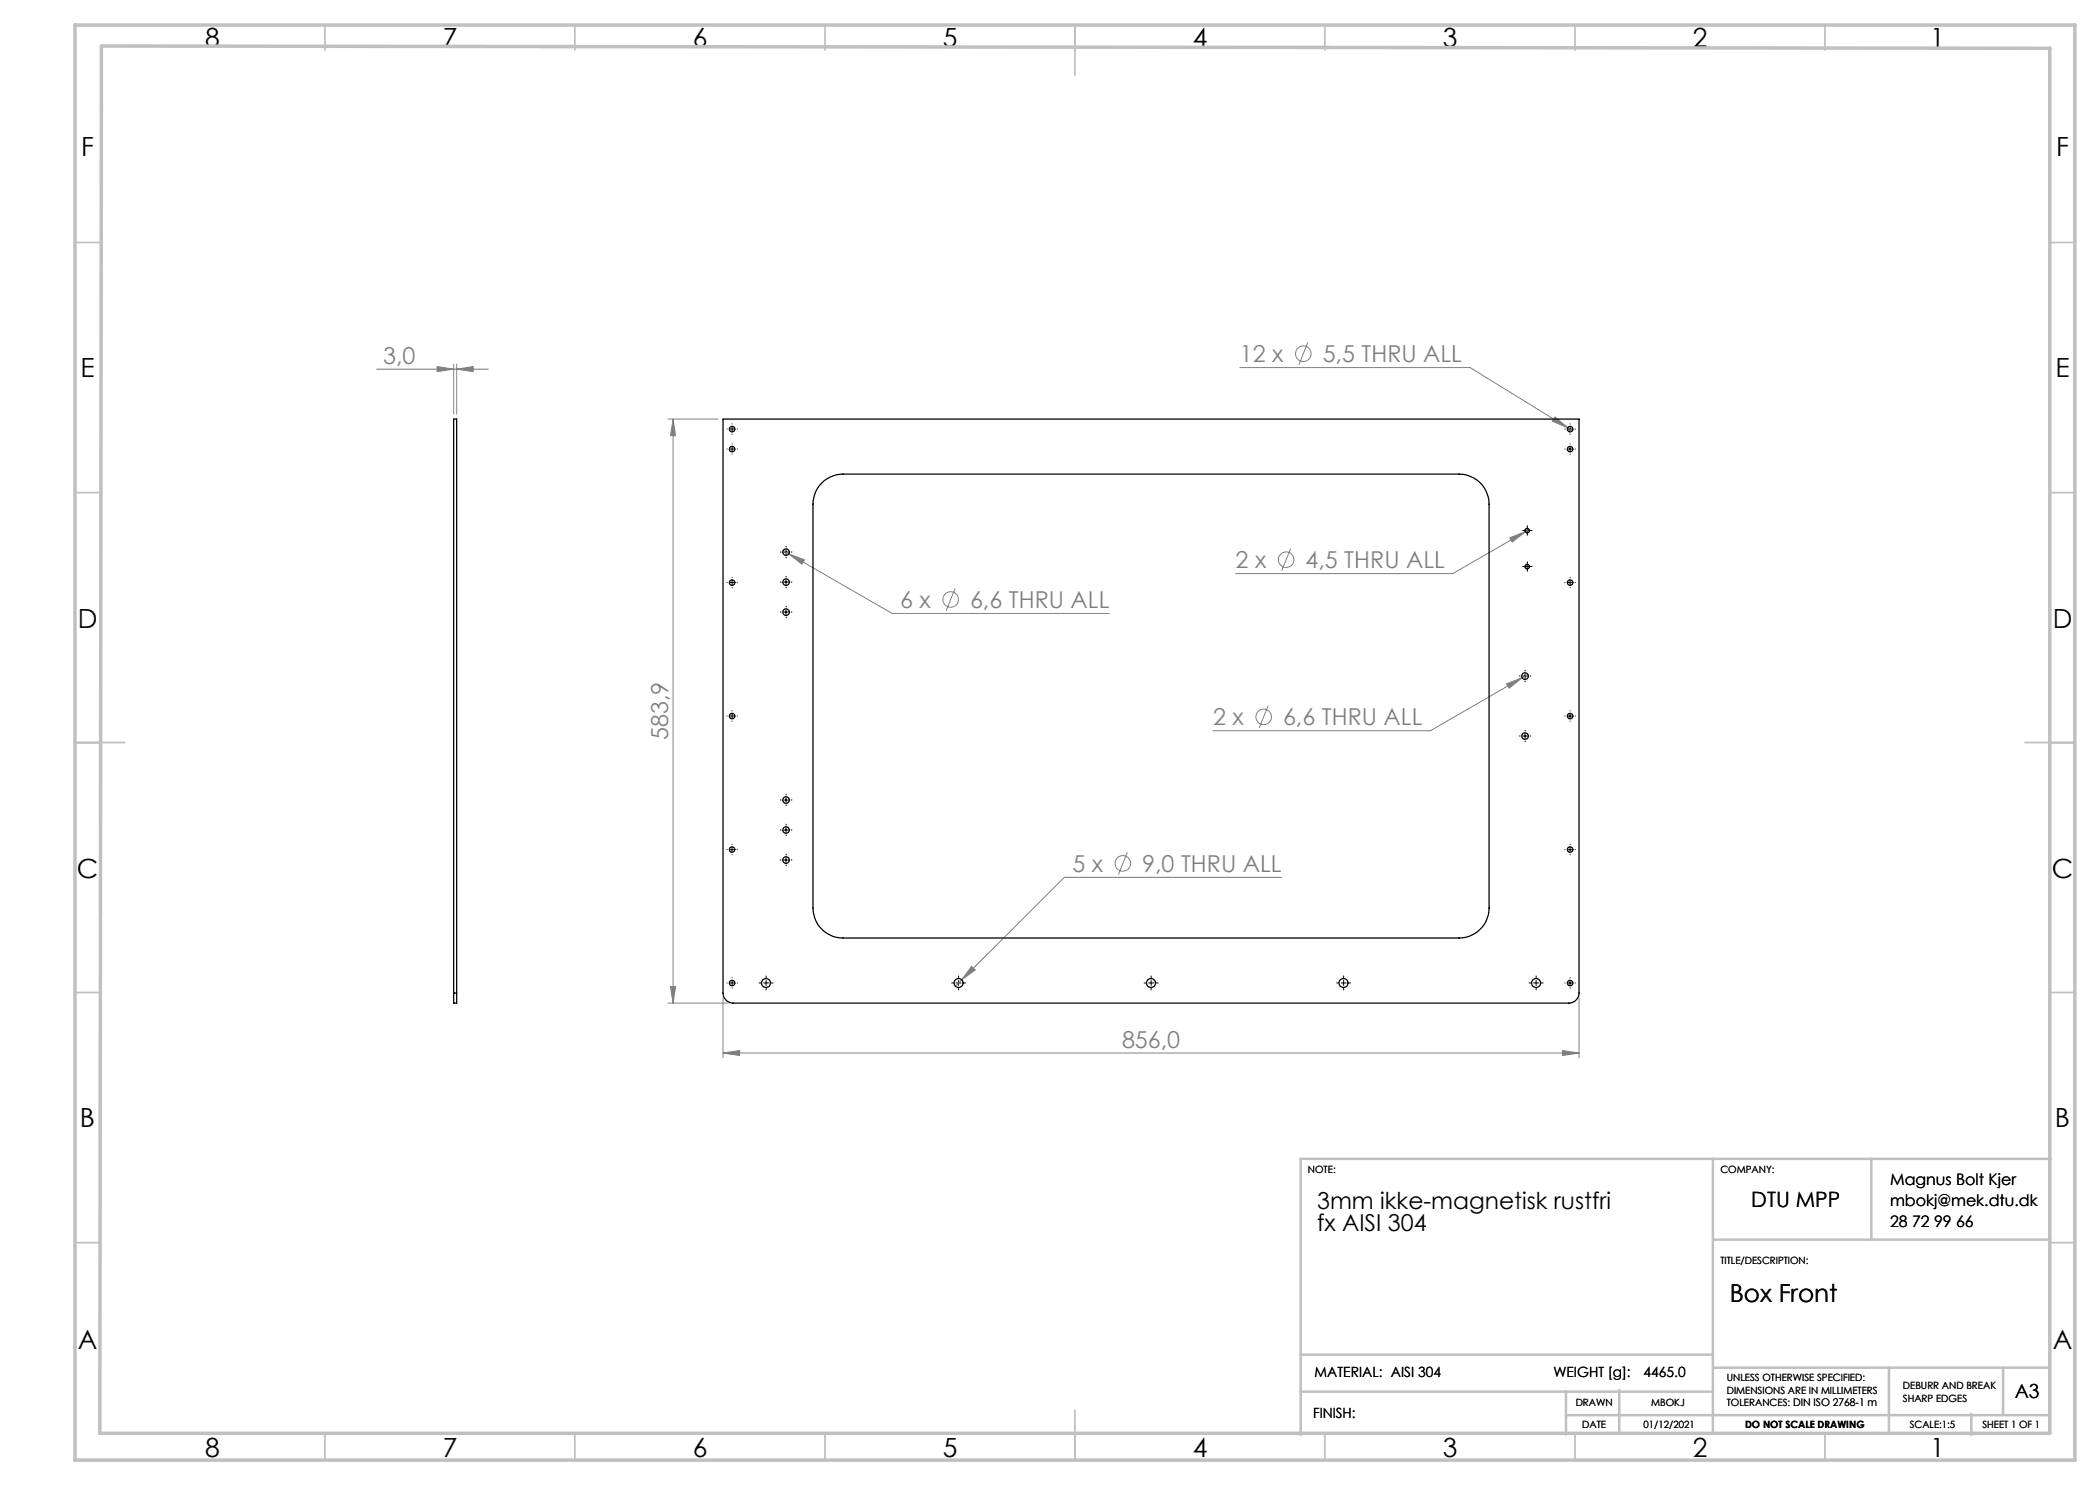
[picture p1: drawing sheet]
<svg xmlns="http://www.w3.org/2000/svg" width="420mm" height="297mm" viewBox="0 0 420 297" stroke-linecap="round" stroke-linejoin="round" font-family="sans-serif">
<g fill="none" stroke="#808080" stroke-width=".2">
<path d="M75.3 73.8h22.4M87.4 73.3l3.3 .5-3.3 .5zM90.7 72.8v10M91.3 73.8l3.4-.5v1zM91.3 72.8v10M248 73.5h46l20.5 12.6M261.5 68.5l-1.7 4.5M133.6 83.8h10M134.6 83.8l.5 3.3h-1zM134.6 83.8v116.8M311 83.4l2.5 2.1-3.1-1.3zM156.6 110.1l1.2 .7"/>
<path d="M157.8 110.8l3.1 1.2-.5 .9zM157.8 110.8l20.6 11.9h43.5M191 117.7l-1.8 4.4M258.1 109.7l-1.8 4.5M301.9 107.6l3.1-1.2-2.6 2zM305 106.4l-14.5 8.3h-43.4M305.8 105.9l-.8 .5M301.3 136.8l3.1-1.3-2.6 2.2zM304.4 135.5l-18.3 10.7h-43.5M305.6 134.9l-1.2 .6M253.6 141.1l-1.8 4.5M225.5 170.5l-1.8 4.4"/>
<path d="M256.3 175.5h-43.4l-20.6 20.5M134.1 197.3h1l-.5 3.3zM144.6 199.6v12M192.3 196l-1.2 1.2M194.3 193.3l.8 .7-2.8 2zM315.8 199.6v12M133.6 200.6h12M144.6 210.6l3.3-.5v1zM144.6 210.6h171.2M312.5 210.1l3.3 .5-3.3 .5z"/>
<circle cx="260.7" cy="70.7" r="1.56"/>
<circle cx="190.1" cy="119.9" r="1.55"/>
<circle cx="257.2" cy="111.9" r="1.56"/>
<circle cx="252.7" cy="143.4" r="1.56"/>
<circle cx="224.6" cy="172.7" r="1.55"/>
</g>
<g fill="none" stroke="#000" stroke-width=".2" stroke-dasharray="15.2 1.3 1.3 1.3">
<path d="M145.4 89.8h.1M145.4 85.8h.1M146.4 89.8v-.5M146.4 89.8h-.5M146.4 89.8v.5M146.4 89.8h.5M146.4 88.8h.1M146.4 90.8v.1M146.4 85.8v-.5M146.4 85.8h-.5M146.4 85.8v.5M146.4 85.8h.5"/>
<path d="M146.4 84.8h.1M146.4 86.8v.1M147.4 89.8h.1M147.4 85.8h.1M313 89.8h.1M313 85.8h.1M314 88.8h.1M314 90.8v.1M314 84.8h.1M314 86.8v.1M315 89.8h.1M315 85.8h.1"/>
<path d="M145.4 116.5h.1M146.4 116.5v-.5M146.4 116.5h-.5M146.4 116.5v.5M146.4 116.5h.5M146.4 115.5h.1M146.4 117.5v.1M147.4 116.5h.1M156.2 116.4h-.1M156.2 110.4h-.1M157.2 115.4v-.2M157.2 117.4v.2"/>
<path d="M157.2 109.4v-.2M157.2 111.4v.2M158.2 116.4h.2M158.2 110.4h.2M305 113.3h-.5M305 106.1h-.5M305.5 112.8v-.4M305.5 113.8v.5M305.5 105.6v-.4M305.5 106.6v.5M306 113.3h.4M306 106.1h.4"/>
<path d="M313 116.5h.1M314 115.5h.1M314 117.5v.1M315 116.5h.1M156.2 122.4h-.1M157.2 121.4v-.2M157.2 123.4v.2M158.2 122.4h.2M304 135.2h-.1M305 134.2v-.2M305 136.2v.2M306 135.2h.2"/>
<path d="M145.4 143.2h.1M146.4 143.2v-.5M146.4 143.2h-.5M146.4 143.2v.5M146.4 143.2h.5M146.4 142.2v-.1M146.4 144.2h.1M147.4 143.2h.1M156.2 160h-.1M157.2 159v-.2M158.2 160h.2M304 147.2h-.1"/>
<path d="M305 146.2v-.2M305 148.2v.2M306 147.2h.2M313 143.2h.1M314 142.2v-.1M314 144.2h.1M315 143.2h.1M145.4 169.9h.1M146.4 168.9v-.1M146.4 170.9h.1M147.4 169.9h.1M156.2 166h-.1"/>
<path d="M156.2 172h-.1M157.2 161v.1M157.2 165v-.2M157.2 167v.1M157.2 171v-.2M157.2 173v.1M158.2 166h.2M158.2 172h.2M313 169.9h.1M314 168.9v-.1M314 170.9h.1M315 169.9h.1"/>
<path d="M145.4 196.6h.1M146.4 196.6v-.5M146.4 196.6h-.5M146.4 196.6v.5M146.4 196.6h.5M146.4 195.6v-.1M146.4 197.6h.1M147.4 196.6h.1M152.2 196.6h-.4M153.2 196.6v-.5M153.2 196.6h-.5M153.2 196.6v.5"/>
<path d="M153.2 196.6h.5M153.2 195.6v-.4M153.2 197.6v.4M154.2 196.6h.4M190.7 196.6h-.4M191.7 195.6v-.4M191.7 197.6v.4M192.7 196.6h.4M229.2 196.6h-.4M230.2 196.6v-.5M230.2 196.6h-.5M230.2 196.6v.5"/>
<path d="M230.2 196.6h.5M230.2 195.6v-.4M230.2 197.6v.4M231.2 196.6h.4M267.7 196.6h-.4M268.7 196.6v-.5M268.7 196.6h-.5M268.7 196.6v.5M268.7 196.6h.5M268.7 195.6v-.4M268.7 197.6v.4M269.7 196.6h.4"/>
<path d="M306.2 196.6h-.4M307.2 196.6v-.5M307.2 196.6h-.5M307.2 196.6v.5M307.2 196.6h.5M307.2 195.6v-.4M307.2 197.6v.4M308.2 196.6h.4M313 196.6h.1M314 195.6v-.1M314 197.6h.1M315 196.6h.1"/>
</g>
<g fill="none" stroke="#000" stroke-width=".2">
<path d="M313.5 89.8h1M313.5 85.8h1M314 85.3v1M314 89.3v1M156.7 116.4h1M156.7 110.4h1M157.2 109.9v1M157.2 115.9v1M304.9 113.3h1M304.9 106.1h1M305.4 105.6v1M305.4 112.8v1"/>
<path d="M313.5 116.5h1M314 116v1M156.7 122.4h1M157.2 121.9v1M304.5 135.2h1M305 134.7v1M157.2 159.5v1M304.5 147.2h1M305 146.7v1M313.5 143.2h1M314 142.7v1M145.9 169.9h1"/>
<path d="M146.4 169.4v1M156.7 160h1M156.7 166h1M156.7 172h1M157.2 165.5v1M157.2 171.5v1M313.5 169.9h1M314 169.4v1M191.2 196.6h1M191.7 196.1v1M313.5 196.6h1M314 196.1v1"/>
</g>
<g fill="none" stroke="#c0c0c0" stroke-width=".35">
<path d="M65 5v5M115 5v5M165 5v5M215 5v10M265 5v5M315 5v5M365 5v5M15 48.5h5M410 48.5h5M15 98.5h5M410 98.5h5M15 148.5h10"/>
<path d="M405 148.5h10M15 198.5h5M410 198.5h5M15 248.5h5M410 248.5h5M65 287v5M115 287v5M165 287v5M215 282v10M265 287v5M315 287v5M365 287v5"/>
</g>
<g fill="none" stroke="#c0c0c0" stroke-width=".5">
<path d="M342.6 231.8v54.8M374.3 231.8v16.1M410.2 231.8h-150.1v55.2M342.6 247.9h67.5M260.1 278.3h82.5M260.1 270.9h82.5M313.2 278.3v8.6M323.8 278v8.7M342.6 273.5h67.4M377.8 273.5v13.2M400.6 273.5v9.3M313.2 283h96.8"/>
<path d="M394.3 282.8v4.2"/>
</g>
<path d="M15 5h400v287h-400zM20.3 9.2l389.7 .5v277h-390z" fill="none" stroke="#c0c0c0" stroke-width=".7"/>
<g fill="#808080">
<path d="M144.6 210.6l3.3-.5v1zM312.5 210.1l3.3 .5-3.3 .5zM311 83.4l-.6 .8 3.1 1.3zM157.8 110.8l2.6 2.1 .5-.9zM301.9 107.6l.5 .8 2.6-2zM301.3 136.8l.5 .9 2.6-2.2zM194.3 193.3l-2 2.7 2.8-2z"/>
<path d="M87.4 73.3l3.3 .5-3.3 .5zM91.3 73.8l3.4-.5v1z"/>
<path d="M134.6 83.8l.5 3.3h-1zM134.1 197.3h1l-.5 3.3z"/>
</g>
<g fill="none" stroke="#000" stroke-width=".25">
<path d="M144.6 83.8h171.2v114.8a2.05 2.05 0 0 1-2 2h-167.2a2.05 2.05 0 0 1-2-2zM164.4 96.6a6.1 6.1 0 0 1 4.2-1.8h123.2a6 6 0 0 1 6 6v80.8a6 6 0 0 1-6 6h-123.2a6 6 0 0 1-6-6v-80.8l.2-1.3a5.6 5.6 0 0 1 1.6-2.9zM90.7 198.6v2h.6v-2M90.7 198.6v-114.8h.6v114.8M90.7 198.6h.6"/>
<circle cx="146.4" cy="89.8" r=".56"/>
<circle cx="146.4" cy="85.8" r=".55"/>
<circle cx="314" cy="89.8" r=".56"/>
<circle cx="314" cy="85.8" r=".55"/>
<circle cx="146.4" cy="116.5" r=".56"/>
<circle cx="157.2" cy="116.4" r=".66"/>
<circle cx="157.2" cy="110.4" r=".66"/>
<circle cx="305.4" cy="113.3" r=".45"/>
<circle cx="305.4" cy="106.1" r=".45"/>
<circle cx="314" cy="116.5" r=".56"/>
<circle cx="157.2" cy="122.4" r=".66"/>
<circle cx="305" cy="135.2" r=".67"/>
<circle cx="146.4" cy="143.2" r=".55"/>
<circle cx="305" cy="147.2" r=".67"/>
<circle cx="314" cy="143.2" r=".55"/>
<circle cx="146.4" cy="169.9" r=".55"/>
<circle cx="157.2" cy="160" r=".66"/>
<circle cx="157.2" cy="166" r=".66"/>
<circle cx="157.2" cy="172" r=".66"/>
<circle cx="314" cy="169.9" r=".55"/>
<circle cx="146.4" cy="196.6" r=".56"/>
<circle cx="153.2" cy="196.6" r=".9"/>
<circle cx="191.7" cy="196.6" r=".9"/>
<circle cx="230.2" cy="196.6" r=".9"/>
<circle cx="268.7" cy="196.6" r=".9"/>
<circle cx="307.2" cy="196.6" r=".9"/>
<circle cx="314" cy="196.6" r=".56"/>
</g>
<g font-size="5.3">
<text x="41" y="9.5">8</text>
<text x="88.5" y="9.5">7</text>
<text x="138.5" y="9.5">6</text>
<text x="188.5" y="9.5">5</text>
<text x="238.5" y="9.5">4</text>
<text x="288.5" y="9.5">3</text>
<text x="338.5" y="9.5">2</text>
<text x="386" y="9.5">1</text>
<text x="16.2" y="31.3">F</text>
<text x="411.2" y="31.3">F</text>
<text x="16.1" y="75.5">E</text>
<text x="411.1" y="75.5">E</text>
<text x="15.5" y="125.5">D</text>
<text x="410.5" y="125.5">D</text>
<text x="15.4" y="175.5">C</text>
<text x="410.4" y="175.5">C</text>
<text x="16" y="225.5">B</text>
<text x="411" y="225.5">B</text>
<text x="15.5" y="269.8">A</text>
<text x="410.5" y="269.8">A</text>
<text x="41" y="291.5">8</text>
<text x="88.5" y="291.5">7</text>
<text x="138.5" y="291.5">6</text>
<text x="188.5" y="291.5">5</text>
<text x="238.5" y="291.5">4</text>
<text x="288.5" y="291.5">3</text>
<text x="338.5" y="291.5">2</text>
<text x="386" y="291.5">1</text>
</g>
<text font-size="4.9" x="345.9" y="260.4">Box Front</text>
<g font-size="4.7" fill="#808080">
<text x="76.6" y="72.8">3,0</text>
<text x="248" y="72.4">12 x</text>
<text x="264.5" y="72.4">5,5 THRU ALL</text>
<text x="247.1" y="113.6">2 x</text>
<text x="261.1" y="113.6">4,5 THRU ALL</text>
<text x="180" y="121.6">6 x</text>
<text x="194" y="121.6">6,6 THRU ALL</text>
<text x="133.6" y="148" transform="rotate(-90 133.6 148)">583,9</text>
<text x="242.6" y="145.1">2 x</text>
<text x="256.6" y="145.1">6,6 THRU ALL</text>
<text x="214.5" y="174.4">5 x</text>
<text x="228.4" y="174.4">9,0 THRU ALL</text>
<text x="224.4" y="209.6">856,0</text>
</g>
<g font-size="4.7">
<text x="263.4" y="241.7">3mm ikke-magnetisk rustfri</text>
<text x="263.4" y="246.2">fx AISI 304</text>
</g>
<text font-size="4.2" x="350.3" y="241.4">DTU MPP</text>
<text font-size="3.9" x="403" y="279.6">A3</text>
<g font-size="3.2">
<text x="378" y="237">Magnus Bolt Kjer</text>
<text x="378" y="241.1">mbokj@mek.dtu.dk</text>
<text x="378" y="245.3">28 72 99 66</text>
</g>
<g font-size="2.8">
<text x="262.9" y="275.4">MATERIAL: AISI 304</text>
<text x="310.7" y="275.4">WEIGHT [g]:</text>
<text x="328.7" y="275.4">4465.0</text>
<text x="262.6" y="283.6">FINISH:</text>
</g>
<g font-size="2">
<text x="261.6" y="234.6">NOTE:</text>
<text x="344.1" y="234.6">COMPANY:</text>
<text x="344.1" y="252.7">TITLE/DESCRIPTION:</text>
<text x="315.1" y="281.3">DRAWN</text>
<text x="330.2" y="281.3">MBOKJ</text>
<text x="345.4" y="276.3">UNLESS OTHERWISE SPECIFIED:</text>
<text x="345.4" y="278.8">DIMENSIONS ARE IN MILLIMETERS</text>
<text x="345.4" y="281.3">TOLERANCES: DIN ISO 2768-1 m</text>
<text x="380.6" y="277.8">DEBURR AND BREAK</text>
<text x="380.6" y="280.3">SHARP EDGES</text>
<text x="316.4" y="285.6">DATE</text>
<text x="328.7" y="285.6">01/12/2021</text>
<text x="349" y="285.6">DO NOT SCALE DRAWING</text>
<text x="381.9" y="285.6">SCALE:1:5</text>
<text x="396.5" y="285.6">SHEET 1 OF 1</text>
</g>
</svg>
